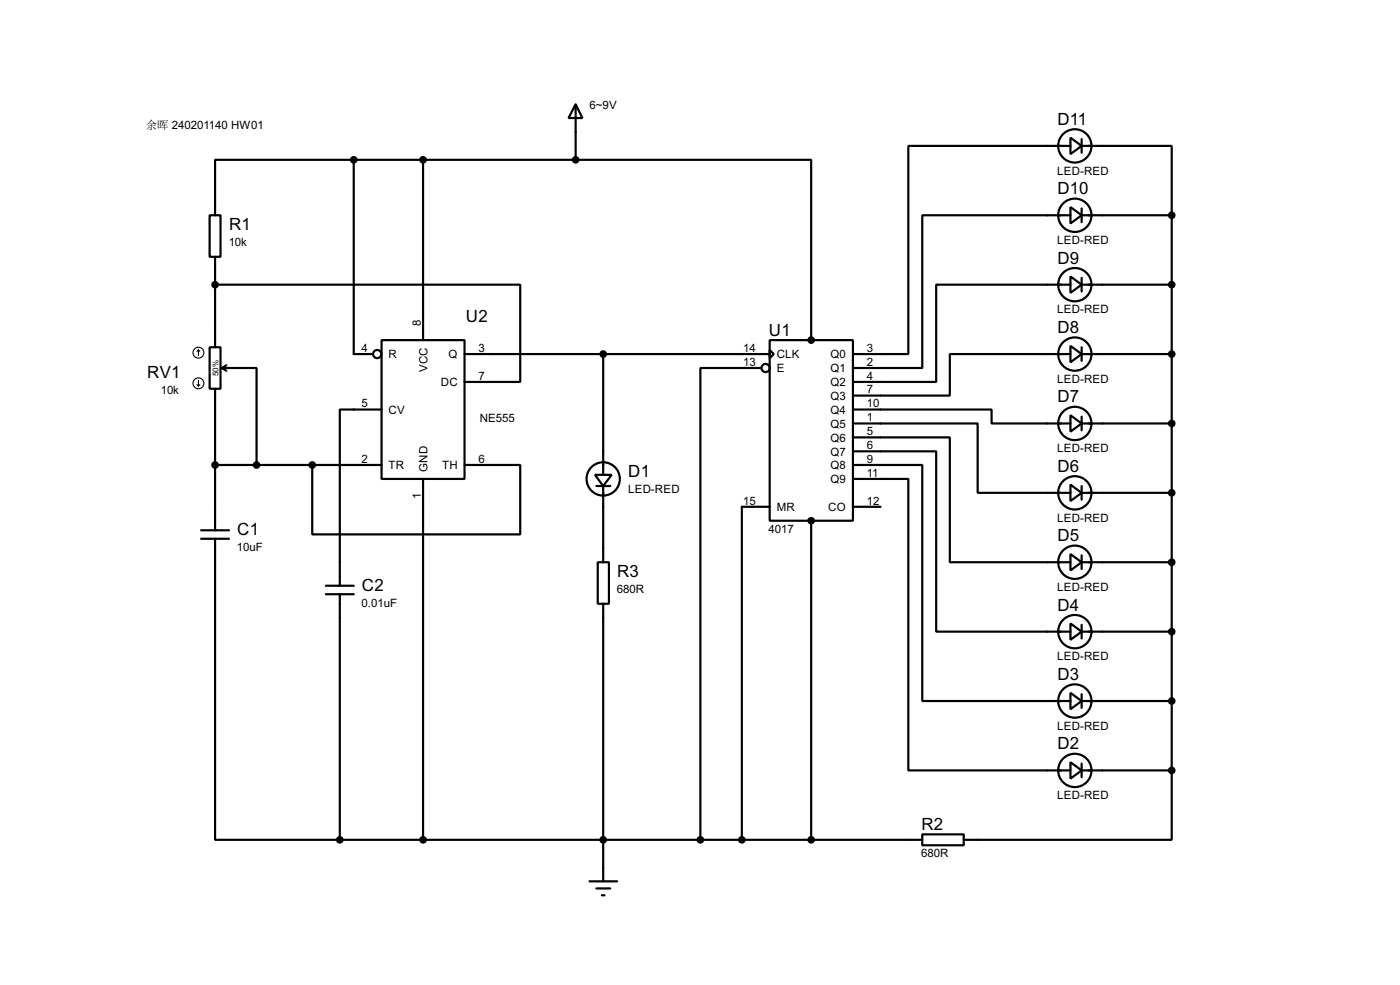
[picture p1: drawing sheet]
<svg xmlns="http://www.w3.org/2000/svg" width="256mm" height="180mm" viewBox="0 0 256 180" stroke-linecap="round" stroke-linejoin="round" font-family="sans-serif">
<g fill="none" stroke="#000" stroke-width=".4">
<path d="M105.5 19.1l1.2 2.5h-2.5zM105.5 19.1v10.2M38.4 39.4h2v7.6h-2zM64.8 29.3h-25.4v10.1M64.8 29.3v35.5h3.6M64.8 29.3h40.7M77.5 29.3v33M105.5 29.3h43.1v33M196.1 37.9l2.1 1.5-2.1 1.5zM196.1 25.2l2.1 1.5-2.1 1.5zM196.1 39.4h-27.1v28h-12.7M196.1 26.7h-29.7v38.1h-10.1"/>
<path d="M198.2 26.7h16.5v12.7M198.2 39.4h16.5M198.2 25.5v2.5M198.2 38.2v2.5M214.7 39.4v101.6M39.4 52.1h55.9v17.8h-10.2M39.4 47v16.6M196.1 50.6l2.1 1.5-2.1 1.5zM196.1 52.1h-24.6v17.8h-15.2M198.2 52.1h16.5M198.2 50.9v2.5M38.4 63.6h2v7.6h-2z"/>
<path d="M39.4 71.2v25.9M40.7 67.4h6.3v17.7M40.7 67.4l.8 .5M41.5 66.9l-.8 .5M69.9 62.3h15.2v25.4h-15.2zM69.9 75h-7.6v32.2M85.1 64.8h55.9M110.5 64.8v22.1M139.5 67.4h-11.2v86.3M141 62.3h15.3v33h-15.3zM141 64.1l.8 .7-.8 .8zM156.3 77.5h22.8v12.7h17"/>
<path d="M156.3 75h25.4v2.5h14.4M196.1 76l2.1 1.5-2.1 1.5zM196.1 63.3l2.1 1.5-2.1 1.5zM196.1 64.8h-22.1v7.6h-17.7M198.2 64.8h16.5M198.2 77.5h16.5M198.2 63.6v2.5M198.2 76.3v2.5M36.9 98.6h5.1M36.9 97.1h5.1M39.4 98.6v55.1h22.9M39.4 85.1h30.5"/>
<path d="M57.2 85.1v12.7h38.1v-12.7h-10.2M77.5 87.7v66M109 86.9h3.1l-1.6 2.1zM109.3 89h2.5M110.5 89v13.9M141 92.8h-5.1v60.9M148.6 95.3v58.4M156.3 87.7h10.1v53.3h29.7M156.3 85.1h12.7v43.2h27.1M156.3 82.6h15.2v33h24.6M156.3 80.1h17.7v22.8h22.1M156.3 92.8h5"/>
<path d="M196.1 88.7l2.1 1.5-2.1 1.5zM198.2 90.2h16.5M198.2 89v2.5M59.7 108.8h5.1M59.7 107.2h5.1M62.3 108.8v44.9M109.5 102.9h2.1v7.6h-2.1zM110.5 110.5v50.8M196.1 114.1l2.1 1.5-2.1 1.5zM196.1 101.4l2.1 1.5-2.1 1.5zM198.2 115.6h16.5M198.2 102.9h16.5"/>
<path d="M198.2 101.7v2.5M198.2 114.4v2.5M196.1 139.5l2.1 1.5-2.1 1.5zM196.1 126.8l2.1 1.5-2.1 1.5zM198.2 128.3h16.5M198.2 127.1v2.5M198.2 139.8v2.5M62.3 153.7h106.7M169 152.7h7.6v2h-7.6zM198.2 141h16.5M214.7 141v12.7h-38.1M108 161.3h5.1"/>
<path d="M109.3 162.6h2.5M110.3 163.9h.5"/>
<circle cx="196.9" cy="39.4" r="3.1"/>
<circle cx="196.9" cy="26.7" r="3.1"/>
<circle cx="196.9" cy="52.1" r="3.1"/>
<circle cx="69.1" cy="64.8" r=".75"/>
<circle cx="140.2" cy="67.4" r=".75"/>
<circle cx="196.9" cy="64.8" r="3.1"/>
<circle cx="196.9" cy="77.5" r="3.1"/>
<circle cx="110.5" cy="87.7" r="3.1"/>
<circle cx="196.9" cy="90.2" r="3.1"/>
<circle cx="196.9" cy="115.6" r="3.1"/>
<circle cx="196.9" cy="102.9" r="3.1"/>
<circle cx="196.9" cy="128.3" r="3.1"/>
<circle cx="196.9" cy="141" r="3.1"/>
</g>
<g fill="none" stroke="#000" stroke-width=".2">
<path d="M36.1 70.4l.3 .3M36.4 64.1l-.3 .2M36.4 64.1l.2 .2M36.4 64.1v1M36.4 69.7v1M36.6 70.4l-.2 .3"/>
<circle cx="36.3" cy="64.6" r="1"/>
<circle cx="36.3" cy="70.2" r="1"/>
</g>
<g fill="#000" stroke="#000" stroke-width=".4">
<circle cx="64.8" cy="29.3" r=".5"/>
<circle cx="77.5" cy="29.3" r=".5"/>
<circle cx="105.4" cy="29.3" r=".5"/>
<circle cx="214.6" cy="39.4" r=".5"/>
<circle cx="39.4" cy="52.1" r=".5"/>
<circle cx="214.6" cy="52.1" r=".5"/>
<circle cx="110.5" cy="64.8" r=".5"/>
<circle cx="148.6" cy="62.3" r=".5"/>
<circle cx="214.6" cy="64.8" r=".5"/>
<circle cx="214.6" cy="77.5" r=".5"/>
<circle cx="39.4" cy="85.1" r=".5"/>
<circle cx="47" cy="85.1" r=".5"/>
<circle cx="57.2" cy="85.1" r=".5"/>
<circle cx="148.6" cy="95.3" r=".5"/>
<circle cx="214.6" cy="90.2" r=".5"/>
<circle cx="214.6" cy="115.6" r=".5"/>
<circle cx="214.6" cy="102.9" r=".5"/>
<circle cx="214.6" cy="128.3" r=".5"/>
<circle cx="62.2" cy="153.7" r=".5"/>
<circle cx="77.5" cy="153.7" r=".5"/>
<circle cx="110.5" cy="153.7" r=".5"/>
<circle cx="128.3" cy="153.7" r=".5"/>
<circle cx="135.9" cy="153.7" r=".5"/>
<circle cx="148.6" cy="153.7" r=".5"/>
<circle cx="214.6" cy="141" r=".5"/>
</g>
<g font-size="3.5">
<text x="193.7" y="22.9">D11</text>
<text x="193.7" y="35.6">D10</text>
<text x="42" y="42.1">R1</text>
<text x="193.7" y="48.3">D9</text>
<text x="85.4" y="58.9">U2</text>
<text x="140.9" y="61.4">U1</text>
<text x="193.7" y="61">D8</text>
<text x="27" y="69.1">RV1</text>
<text x="193.7" y="73.7">D7</text>
<text x="115.1" y="87.3">D1</text>
<text x="193.7" y="86.4">D6</text>
<text x="43.5" y="98">C1</text>
<text x="193.7" y="99.1">D5</text>
<text x="113.1" y="105.6">R3</text>
<text x="66.3" y="108.2">C2</text>
<text x="193.7" y="111.8">D4</text>
<text x="193.7" y="124.5">D3</text>
<text x="193.7" y="137.2">D2</text>
<text x="168.8" y="151.9">R2</text>
</g>
<g font-size="2.4">
<text x="108" y="19.9">6~9V</text>
<text x="193.7" y="31.9">LED-RED</text>
<text x="41.9" y="45">10k</text>
<text x="193.7" y="44.6">LED-RED</text>
<text x="77.1" y="59.7" transform="rotate(-90 77.1 59.7)">8</text>
<text x="193.7" y="57.4">LED-RED</text>
<text x="66.2" y="64.4">4</text>
<text x="71.2" y="65.6">R</text>
<text x="82.2" y="65.6">Q</text>
<text x="87.7" y="64.4">3</text>
<text x="136.2" y="64.4">14</text>
<text x="142.3" y="65.6">CLK</text>
<text x="152.1" y="65.6">Q0</text>
<text x="158.8" y="64.4">3</text>
<text x="78.3" y="68.1" transform="rotate(-90 78.3 68.1)">VCC</text>
<text x="80.8" y="70.7">DC</text>
<text x="87.7" y="69.5">7</text>
<text x="136.2" y="67">13</text>
<text x="142.3" y="68.1">E</text>
<text x="152.1" y="68.1">Q1</text>
<text x="152.1" y="70.7">Q2</text>
<text x="158.8" y="67">2</text>
<text x="158.8" y="69.5">4</text>
<text x="158.8" y="72">7</text>
<text x="193.7" y="70.1">LED-RED</text>
<text x="29.5" y="72.1">10k</text>
<text x="66.2" y="74.6">5</text>
<text x="71.2" y="75.8">CV</text>
<text x="87.9" y="77.2">NE555</text>
<text x="152.1" y="73.2">Q3</text>
<text x="152.1" y="75.8">Q4</text>
<text x="158.8" y="74.6">10</text>
<text x="158.8" y="77.1">1</text>
<text x="152.1" y="78.3">Q5</text>
<text x="152.1" y="80.8">Q6</text>
<text x="152.1" y="83.4">Q7</text>
<text x="158.8" y="79.7">5</text>
<text x="158.8" y="82.2">6</text>
<text x="193.7" y="82.8">LED-RED</text>
<text x="66.2" y="84.7">2</text>
<text x="71.2" y="85.9">TR</text>
<text x="78.3" y="86.4" transform="rotate(-90 78.3 86.4)">GND</text>
<text x="81" y="85.9">TH</text>
<text x="87.7" y="84.7">6</text>
<text x="152.1" y="85.9">Q8</text>
<text x="152.1" y="88.5">Q9</text>
<text x="158.8" y="84.7">9</text>
<text x="158.8" y="87.3">11</text>
<text x="77.1" y="91.4" transform="rotate(-90 77.1 91.4)">1</text>
<text x="115.1" y="90.2">LED-RED</text>
<text x="136.2" y="92.4">15</text>
<text x="142.3" y="93.6">MR</text>
<text x="151.7" y="93.6">CO</text>
<text x="158.8" y="92.4">12</text>
<text x="193.7" y="95.5">LED-RED</text>
<text x="43.4" y="100.9">10uF</text>
<text x="140.8" y="97.5">4017</text>
<text x="66.3" y="111.1">0.01uF</text>
<text x="113" y="108.5">680R</text>
<text x="193.7" y="108.2">LED-RED</text>
<text x="193.7" y="120.9">LED-RED</text>
<text x="193.7" y="133.6">LED-RED</text>
<text x="193.7" y="146.3">LED-RED</text>
<text x="168.8" y="156.9">680R</text>
</g>
<text font-size="2.1" x="26.7" y="23.6">余晖 240201140 HW01</text>
<text font-size="1.7" x="40" y="68.8" transform="rotate(-90 40 68.8)">50%</text>
</svg>
